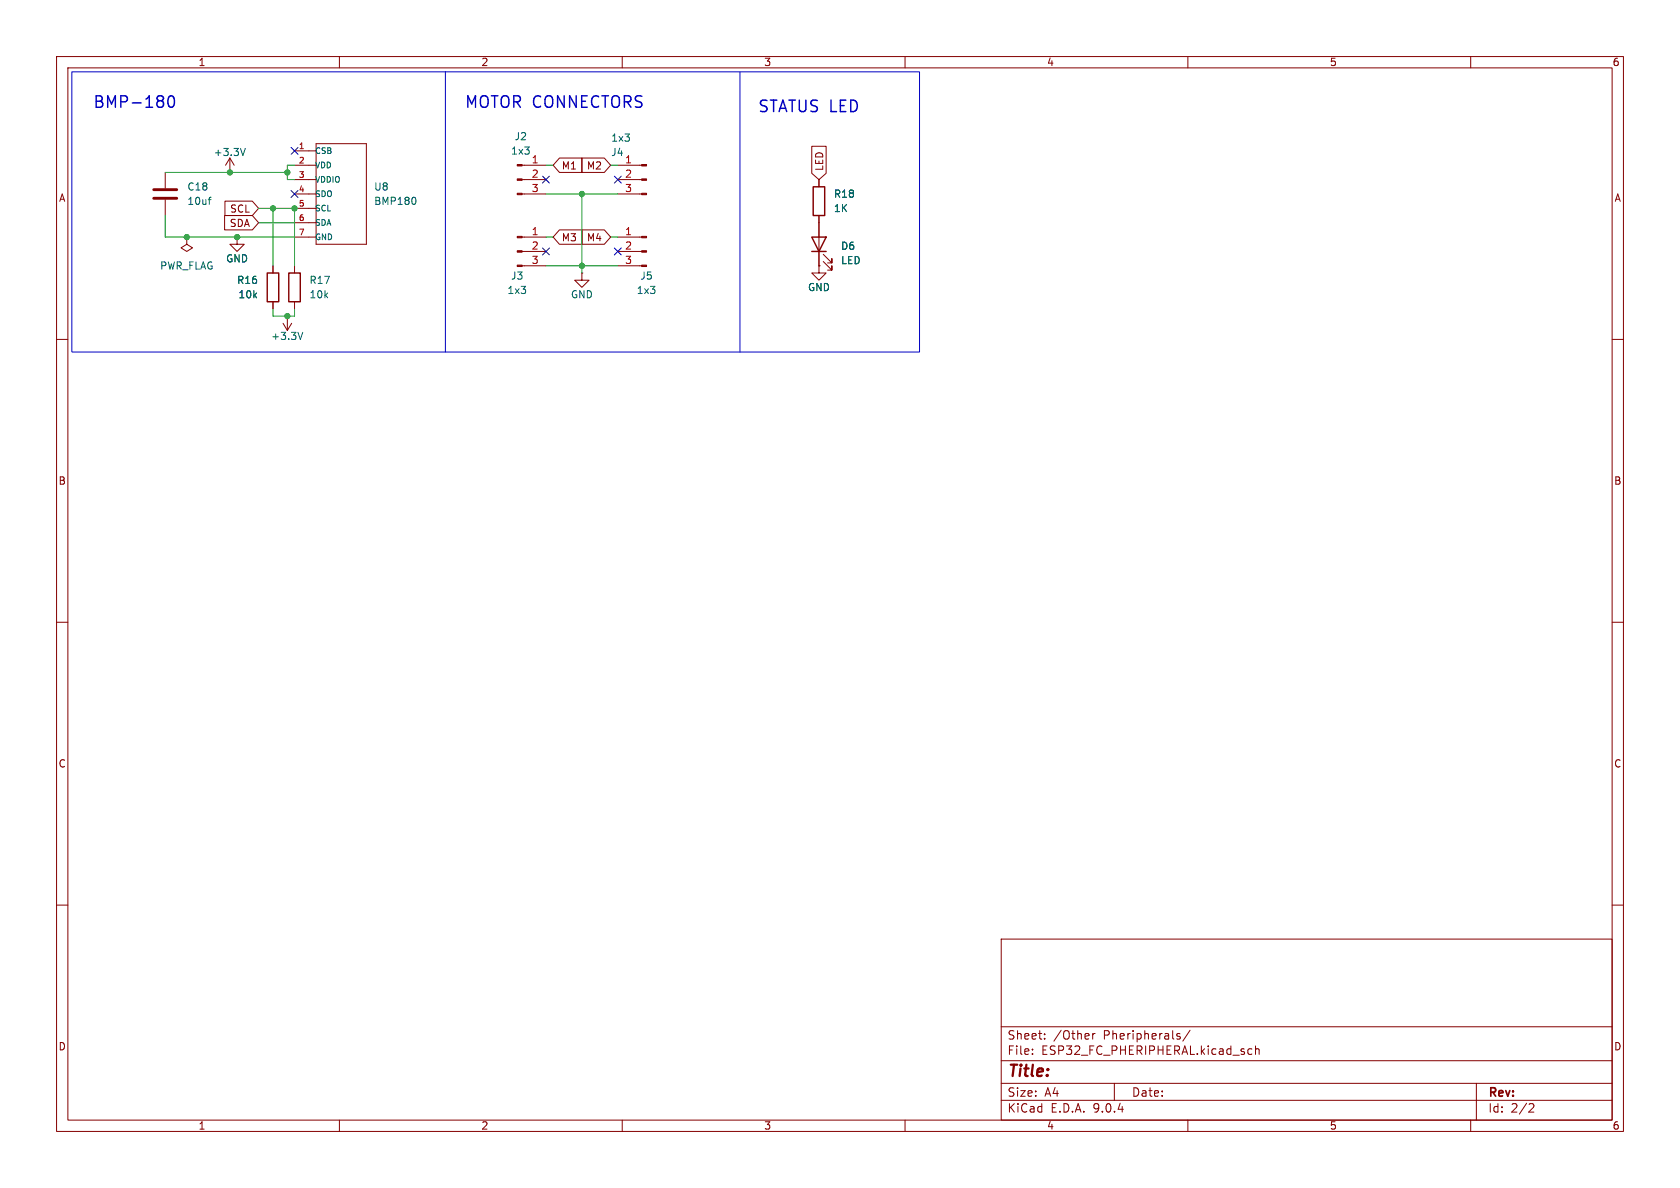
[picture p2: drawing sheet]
<svg xmlns="http://www.w3.org/2000/svg" width="297mm" height="210mm" viewBox="0 0 297 210" stroke-linecap="round" stroke-linejoin="round" font-family="sans-serif">
<g fill="none" stroke="#840000" stroke-width=".18">
<path d="M10 10h277v190h-277zM12 12h273v186h-273zM60 10v2M110 10v2M160 10v2M210 10v2M260 10v2M29.2 30.5v2.8M29.2 35.3v2.8M39.7 38.1h4.9l1.1 1.3-1.1 1.2h-4.9zM39.8 35.6h4.8l1.1 1.2-1.1 1.3h-4.8zM40.6 30.5h.1"/>
<path d="M40.6 27.9l-.7 1.3M40.6 27.9l.8 1.3M40.6 27.9v2.6M52.1 26.7h3.8M52.1 29.2h3.8M52.1 31.8h3.8M52.1 34.3h3.8M52.1 36.8h3.8M52.1 39.4h3.8M55.9 25.4h8.9v17.8h-8.9zM92.3 29.2h4.2M92.3 31.8h4.2"/>
<path d="M92.3 34.3h4.2M98.9 27.9h4v2.6h-4l-1.1-1.3zM102.8 27.9h4l1.1 1.3-1.1 1.3h-4zM109.2 29.2h4.2M109.2 31.8h4.2M109.2 34.3h4.2M143.5 25.9h2.6v4.7l-1.3 1.2-1.3-1.2zM144.8 31.8v1.2M144.8 38.1v8.9M33 41.9v1.3l1 .6-1 .7-1-.7 1-.6M33 41.9h.1M41.9 41.9v1.3h1.3l-1.3 1.3-1.3-1.3h1.3"/>
<path d="M41.9 41.9h.1M48.3 47v1.3M48.3 53.3v1.3M50 57.2l.8 1.2M50.8 55.9h.1M50.8 55.9v2.5M51.6 57.2l-.8 1.2M52.1 41.9h3.8M52.1 47v1.3M52.1 53.3v1.3M92.3 41.9h4.2M92.3 44.5h4.2"/>
<path d="M92.3 47h4.2M98.9 40.6h4v2.6h-4l-1.1-1.3zM102.8 40.6h4l1.1 1.3-1.1 1.3h-4zM102.9 48.3v1.2h1.2l-1.2 1.3-1.3-1.3h1.3M102.9 48.3h.1M109.2 41.9h4.2M109.2 44.5h4.2M109.2 47h4.2M144.8 47v1.3h1.2l-1.2 1.2-1.3-1.2h1.3M144.8 47h.1M145.5 46.2l1.6 1.6v-.8v.8h-.8M145.5 45l1.6 1.5v-.8v.8h-.8"/>
<path d="M10 60h2M285 60h2M10 110h2M285 110h2M10 160h2M177 166h108v32h-108zM285 160h2M60 198v2M110 198v2M160 198v2M177 194.5h108M177 191.5h108"/>
<path d="M177 187.5h108M177 181.5h108M182.5 186.3v.1M182.5 185.5v.1M184.7 183.6v.1M184.7 182.8v.1M193.2 182.7v1M193.6 182.7l-.3 .1-.1 .2M197 191.5v3M208.1 182.8h.5M208.1 183.1l.5 .2 .1 .1-.1 .2-.4 .1M210 198v2"/>
<path d="M210.4 182.1l-1.3 2M220.9 185.4l.4 .1M221.3 186.3l-.4 .1M222 185.5l.2-.1 .3 .1 .1 .9M222 184.9v1.5M260 198v2M261 191.5v6.5M270.5 195.1l.5 .1 .2 .3-1 1.1h1"/>
</g>
<path d="M36.8 35.3h.5M37.3 34.9h-.2M43.4 26.2l-.5 1.3M73.3 34.9l.2 .5-.2 .7M53.5 58.7l-.4 1.3" fill="none" stroke="#006464" stroke-width=".18"/>
<path d="M143.8 33h2v5.1h-2zM47.2 48.3h2.1v5h-2.1zM51.1 48.3h2v5h-2zM143.5 41.9h2.5l-1.2 2.6zM143.5 44.5h2.5" fill="none" stroke="#840000" stroke-width=".25"/>
<g fill="#840000" stroke="#840000" stroke-width=".18">
<path d="M91.4 29.1h.9v.2h-.9z"/>
<path d="M91.4 31.6h.9v.3h-.9z"/>
<path d="M91.4 34.2h.9v.2h-.9z"/>
<path d="M91.4 41.8h.9v.2h-.9z"/>
<path d="M91.4 44.3h.9v.3h-.9z"/>
<path d="M91.4 46.9h.9v.2h-.9z"/>
<path d="M113.4 29.1h.9v.2h-.9z"/>
<path d="M113.4 31.6h.9v.3h-.9z"/>
<path d="M113.4 34.2h.9v.2h-.9z"/>
<path d="M113.4 41.8h.9v.2h-.9z"/>
<path d="M113.4 44.3h.9v.3h-.9z"/>
<path d="M113.4 46.9h.9v.2h-.9z"/>
</g>
<path d="M27.2 33.5h4M27.2 35.1h4" fill="none" stroke="#840000" stroke-width=".51"/>
<path d="M12.7 12.7h149.9v49.5h-149.9zM78.7 12.7v49.5M130.8 12.7v49.5" fill="none" stroke="#0000c2" stroke-width=".18"/>
<g fill="none" stroke="#009600" stroke-width=".18">
<path d="M29.2 38.1v3.8h22.9M29.2 30.5h21.6M45.7 36.8h6.4v10.2M45.7 39.4h6.4M48.3 36.8v10.2M52.1 29.2h-1.3v2.6h1.3M96.5 29.2h1.3M96.5 34.3h12.7M102.9 34.3v14M107.9 29.2h1.3M48.3 54.6v1.3h3.8v-1.3M96.5 47h12.7"/>
<path d="M96.5 41.9h1.3M107.9 41.9h1.3"/>
</g>
<path d="M51.5 26.1l1.2 1.2M51.5 33.7l1.2 1.2M52.7 26.1l-1.2 1.2M52.7 33.7l-1.2 1.2M95.9 31.1l1.2 1.3M97.1 31.1l-1.2 1.3M108.6 31.1l1.2 1.3M109.8 31.1l-1.2 1.3M95.9 43.8l1.2 1.3M97.1 43.8l-1.2 1.3M108.6 43.8l1.2 1.3M109.8 43.8l-1.2 1.3" fill="none" stroke="#000084" stroke-width=".18"/>
<path d="M29.9 17.1a.49 .49 0 0 1 .5-.2 .49 .49 0 0 1 .3 .4 1.05 1.05 0 0 1-.5 1.7 1.24 1.24 0 0 1-.3-1.9z" fill="none" stroke="#0000c2" stroke-width=".25"/>
<g fill="#009600" stroke="#009600" stroke-width=".18">
<circle cx="102.9" cy="47" r=".46"/>
<circle cx="102.9" cy="34.3" r=".46"/>
<circle cx="52.1" cy="36.8" r=".46"/>
<circle cx="48.3" cy="36.8" r=".46"/>
<circle cx="33" cy="41.9" r=".46"/>
<circle cx="50.8" cy="55.9" r=".46"/>
<circle cx="40.6" cy="30.5" r=".46"/>
<circle cx="50.8" cy="30.5" r=".46"/>
<circle cx="41.9" cy="41.9" r=".46"/>
</g>
<g font-size="2.8" fill="#0000c2">
<text x="16.3" y="19.4">BMP-180</text>
<text x="82" y="19.4">MOTOR CONNECTORS</text>
<text x="133.9" y="20.2">STATUS LED</text>
</g>
<text font-size="2.8" fill="#840000" x="178" y="190.9">Title:</text>
<g font-size="2.1" fill="#840000">
<text x="178" y="184">Sheet:</text>
<text x="186.2" y="184">/Other</text>
<text x="195.1" y="184">Pheripherals/</text>
<text x="178" y="186.7">File:</text>
<text x="184.1" y="186.7">ESP32_FC_PHERIPHERAL.kicad_sch</text>
<text x="178" y="196.9">KiCad</text>
<text x="178" y="194.1">Size:</text>
<text x="184.7" y="194.1">A4</text>
<text x="185.7" y="196.9">E.D.A.</text>
<text x="193.3" y="196.9">9.0.4</text>
<text x="200" y="194.1">Date:</text>
<text x="263" y="194.3">Rev:</text>
<text x="263" y="196.9">Id:</text>
<text x="267.1" y="196.9">2/2</text>
</g>
<g font-size="1.8" fill="#840000">
<text x="35" y="11.9">1</text>
<text x="85" y="11.9">2</text>
<text x="135" y="11.9">3</text>
<text x="185" y="11.9">4</text>
<text x="235" y="11.9">5</text>
<text x="285" y="11.9">6</text>
<text x="10.3" y="35.9">A</text>
<text x="99.2" y="30.2">M1</text>
<text x="103.7" y="30.2">M2</text>
<text x="145.7" y="30.3" transform="rotate(-90 145.7 30.3)">LED</text>
<text x="285.3" y="35.9">A</text>
<text x="40.5" y="40.3">SDA</text>
<text x="40.6" y="37.8">SCL</text>
<text x="99.2" y="42.9">M3</text>
<text x="103.7" y="42.9">M4</text>
<text x="10.3" y="85.9">B</text>
<text x="285.3" y="85.9">B</text>
<text x="10.3" y="135.9">C</text>
<text x="285.3" y="135.9">C</text>
<text x="10.3" y="185.9">D</text>
<text x="285.3" y="185.9">D</text>
<text x="35" y="199.9">1</text>
<text x="85" y="199.9">2</text>
<text x="135" y="199.9">3</text>
<text x="185" y="199.9">4</text>
<text x="235" y="199.9">5</text>
<text x="285" y="199.9">6</text>
</g>
<g font-size="1.8" fill="#006464">
<text x="37.7" y="27.8">+3.3V</text>
<text x="90.2" y="27.5">1x3</text>
<text x="90.9" y="25">J2</text>
<text x="108" y="27.8">J4</text>
<text x="108" y="25.2">1x3</text>
<text x="33" y="33.9">C18</text>
<text x="66" y="33.9">U8</text>
<text x="147.3" y="35.2">R18</text>
<text x="33" y="36.4">10uf</text>
<text x="66" y="36.4">BMP180</text>
<text x="147.3" y="37.7">1K</text>
<text x="28.2" y="47.9">PWR_FLAG</text>
<text x="39.9" y="46.6">GND</text>
<text x="148.6" y="44.4">D6</text>
<text x="148.6" y="46.9">LED</text>
<text x="41.8" y="50.4">R16</text>
<text x="42.1" y="52.9">10k</text>
<text x="54.6" y="52.9">10k</text>
<text x="54.6" y="50.4">R17</text>
<text x="89.6" y="52.2">1x3</text>
<text x="90.2" y="49.6">J3</text>
<text x="100.8" y="52.9">GND</text>
<text x="112.5" y="52.2">1x3</text>
<text x="113.1" y="49.6">J5</text>
<text x="142.7" y="51.7">GND</text>
<text x="47.9" y="60.3">+3.3V</text>
</g>
<g font-size="1.8" fill="#a90000">
<text x="93.9" y="29">1</text>
<text x="110.4" y="29">1</text>
<text x="93.9" y="31.5">2</text>
<text x="93.9" y="34">3</text>
<text x="110.4" y="31.5">2</text>
<text x="110.4" y="34">3</text>
<text x="93.9" y="41.7">1</text>
<text x="110.4" y="41.7">1</text>
<text x="93.9" y="44.2">2</text>
<text x="93.9" y="46.7">3</text>
<text x="110.4" y="44.2">2</text>
<text x="110.4" y="46.7">3</text>
</g>
<g font-size="1.4" fill="#a90000">
<text x="52.7" y="26.4">1</text>
<text x="52.7" y="29">2</text>
<text x="52.7" y="31.5">3</text>
<text x="52.7" y="34">4</text>
<text x="52.7" y="36.6">5</text>
<text x="52.7" y="39.1">6</text>
<text x="52.7" y="41.7">7</text>
</g>
<g font-size="1.4" fill="#006464">
<text x="55.6" y="27.4">CSB</text>
<text x="55.6" y="29.9">VDD</text>
<text x="55.6" y="32.5">VDDIO</text>
<text x="55.6" y="35">SDO</text>
<text x="55.6" y="37.6">SCL</text>
<text x="55.6" y="40.1">SDA</text>
<text x="55.6" y="42.6">GND</text>
</g>
</svg>
